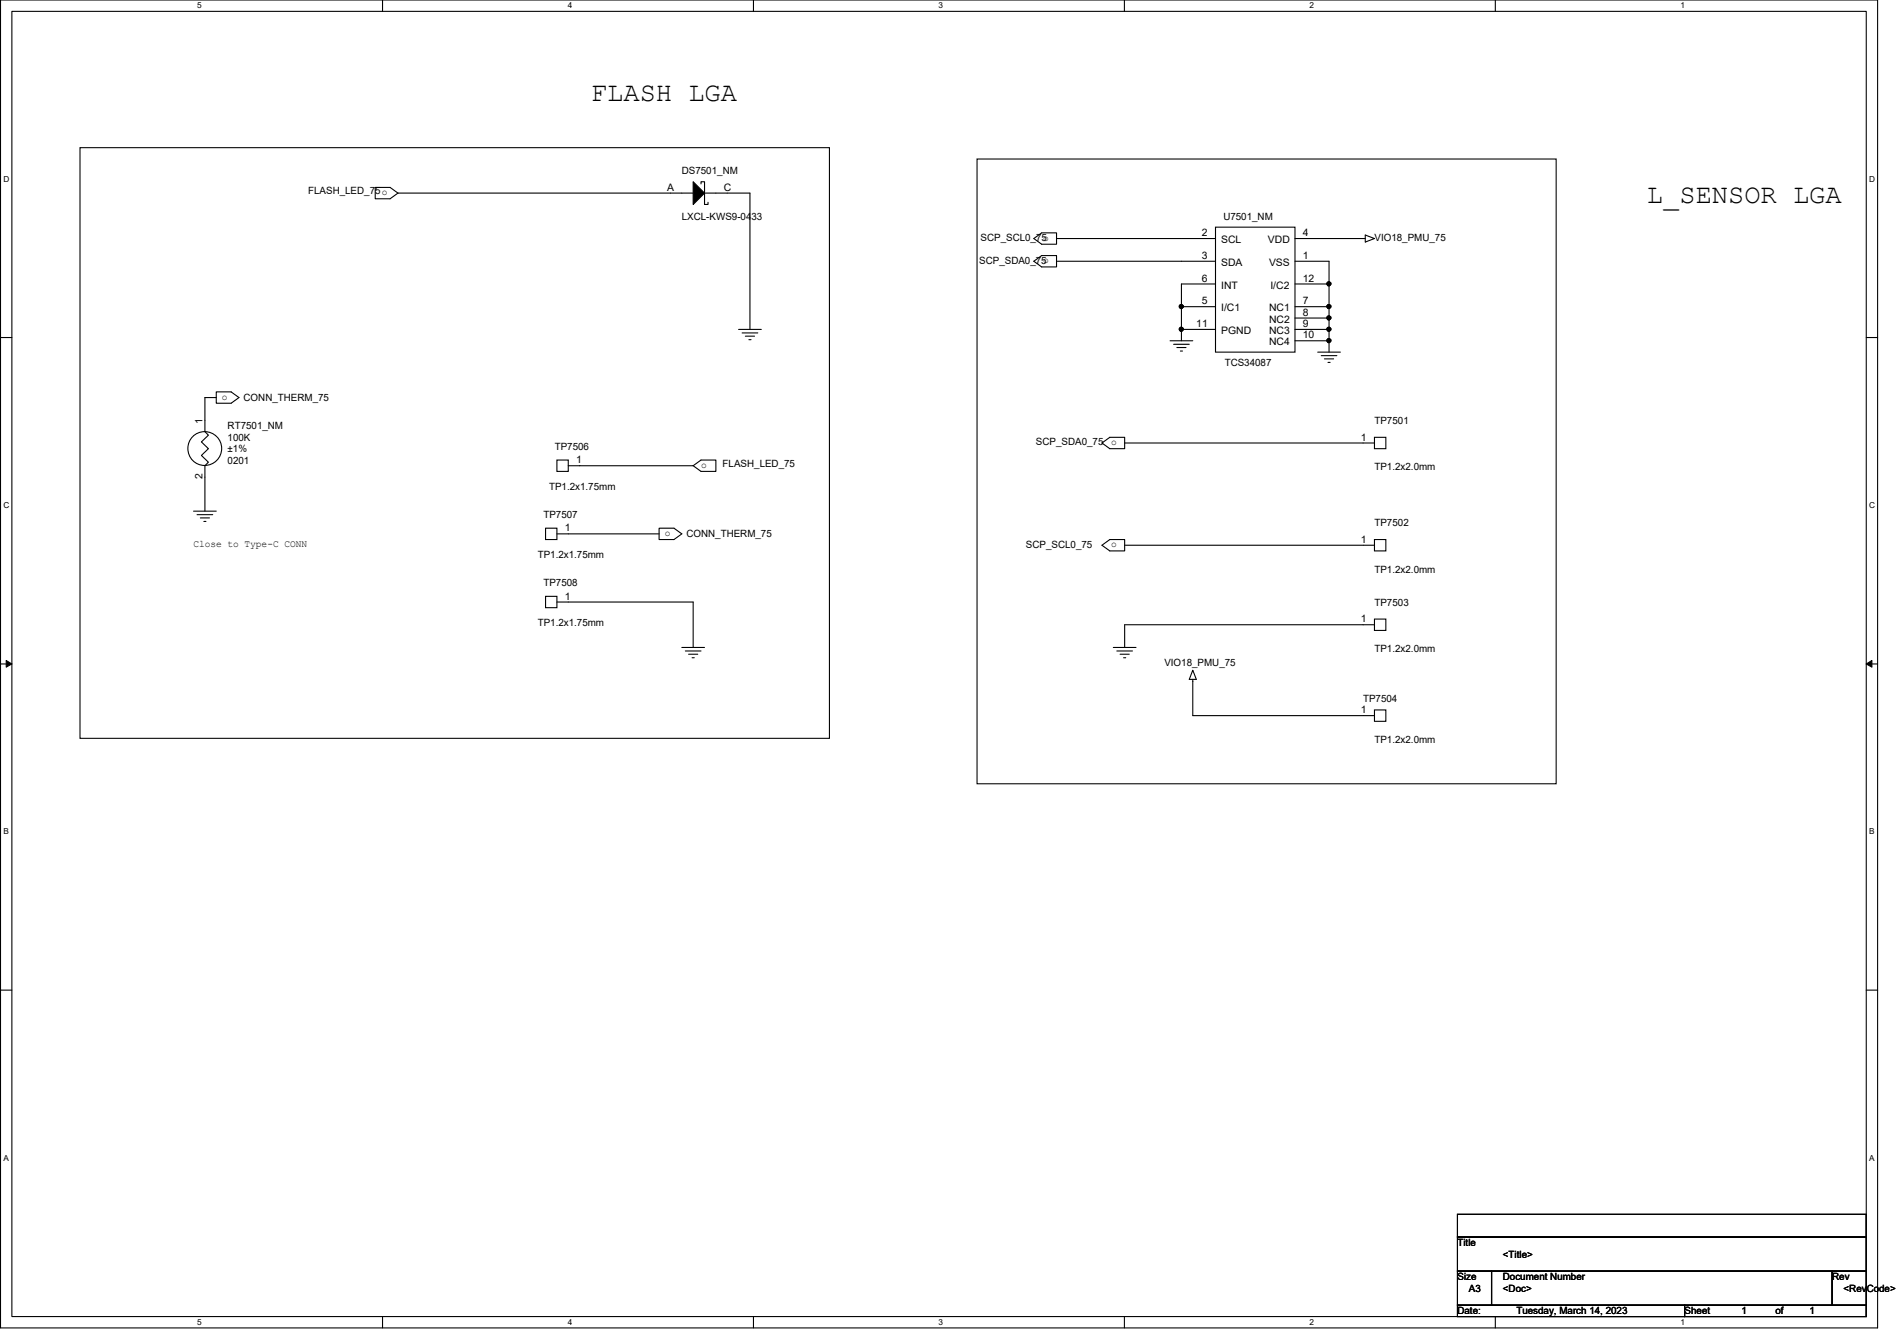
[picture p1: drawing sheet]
<svg xmlns="http://www.w3.org/2000/svg" width="297mm" height="210mm" viewBox="0 0 297 210" stroke-linecap="round" stroke-linejoin="round" font-family="sans-serif">
<path d="M.1 0h293.9v207.9h-293.9zM1.9 1.8h290.3v204.3h-290.3z" fill="none" stroke="#000" stroke-width=".17"/>
<g fill="#fff">
<path d="M30.9 .2h.6v1.4h-.6z"/>
<path d="M30.9 206.2h.6v1.4h-.6z"/>
</g>
<path d="M59.9 0v1.8M59.9 206.1v1.8" fill="none" stroke="#000" stroke-width=".17"/>
<g fill="#fff">
<path d="M88.9 .2h.7v1.4h-.7z"/>
<path d="M88.9 206.2h.7v1.4h-.7z"/>
</g>
<path d="M118 0v1.8M118 206.1v1.8" fill="none" stroke="#000" stroke-width=".17"/>
<g fill="#fff">
<path d="M147 .2h.7v1.4h-.7z"/>
<path d="M147 206.2h.7v1.4h-.7z"/>
</g>
<path d="M176.1 0v1.8M176.1 206.1v1.8" fill="none" stroke="#000" stroke-width=".17"/>
<g fill="#fff">
<path d="M205.1 .2h.6v1.4h-.6z"/>
<path d="M205.1 206.2h.6v1.4h-.6z"/>
</g>
<path d="M234.1 0v1.8M234.1 206.1v1.8" fill="none" stroke="#000" stroke-width=".17"/>
<g fill="#fff">
<path d="M263.1 .2h.7v1.4h-.7z"/>
<path d="M263.1 206.2h.7v1.4h-.7z"/>
<path d="M.5 27.3h.9v1.4h-.9z"/>
<path d="M292.7 27.3h.9v1.4h-.9z"/>
<path d="M.5 78.4h.9v1.4h-.9z"/>
<path d="M292.7 78.4h.9v1.4h-.9z"/>
</g>
<path d="M.1 52.8h1.8M292.2 52.8h1.8" fill="none" stroke="#000" stroke-width=".17"/>
<g fill="#fff">
<path d="M.5 129.5h.9v1.4h-.9z"/>
<path d="M292.7 129.5h.8v1.4h-.8z"/>
</g>
<path d="M.1 103.9h1.8M292.2 103.9h1.8" fill="none" stroke="#000" stroke-width=".17"/>
<path d="M1 103.4l.9 .5-.9 .5zM292.2 103.9l.9-.5v1z" fill="#000"/>
<path d="M1 103.4l.9 .5-.9 .5zM292.2 103.9l.9-.5v1z" fill="none" stroke="#000" stroke-width=".16"/>
<g fill="#fff">
<path d="M.5 180.5h.9v1.4h-.9z"/>
<path d="M292.7 180.5h.8v1.4h-.8z"/>
</g>
<g fill="none" stroke="#000" stroke-width=".17">
<path d="M12.5 23.1h117.4v92.5h-117.4zM58.8 29.3h2.3l1.2 .9-1.2 .9h-2.3zM62.3 30.2h46.2M108.5 28.4l1.8 1.8-1.8 1.8zM109.8 28.8v-.4h.5v3.6h.6v-.3M110.3 30.2h7.1v21.4M153 24.9h90.7v97.8h-90.7zM161.9 37.3l1.2-.9h2.3v1.8h-2.3zM165.4 37.3h24.9M190.3 35.6h12.5v19.5h-12.5zM202.8 37.3h11M213.8 36.8l1.4 .5-1.4 .6z"/>
<path d="M115.7 51.6h3.5M116.2 52.1h2.5M116.7 52.6h1.4M117.3 53.2h.3M161.9 40.9l1.2-.9h2.3v1.8h-2.3zM165.4 40.9h24.9M183.2 53.3h3.6M183.8 53.9h2.4M184.3 54.4h1.4M184.8 54.9h.4M185 48h5.3M185 51.6h5.3"/>
<path d="M185 48v3.6M185 51.6v1.7M190.3 44.4h-5.3v3.6M202.8 40.9h5.3v3.5M202.8 48h5.3M202.8 49.8h5.3M202.8 51.6h5.3M202.8 53.3h5.3M202.8 44.4h5.3M206.3 55.1h3.6M206.9 55.7h2.4M207.4 56.2h1.4"/>
<path d="M207.9 56.7h.4M208.1 44.5v3.5M208.1 48v1.8M208.1 49.8v1.8M208.1 51.6v1.7M208.1 53.3v1.8M33.9 62.2h-1.8v5.4l.5 .5-1.1 1.1 1.1 1-1.1 1.1 1.1 1-.5 .6v7.1M33.9 61.3h2.3l1.2 .9-1.2 .9h-2.3zM87.2 72h1.8v1.8h-1.8zM89 72.9h19.5M108.5 72.9l1.3-.9h2.3v1.8h-2.3zM172.5 69.3l1.3-.8h2.3v1.7h-2.3z"/>
<path d="M176.1 69.3h39.1M215.2 68.5h1.8v1.7h-1.8zM30.3 80h3.6M30.9 80.6h2.4M31.4 81.1h1.4M31.9 81.6h.4M85.4 93.3h1.8v1.8h-1.8zM85.4 82.7h1.8v1.8h-1.8zM87.2 94.2h21.3v7.1M87.2 83.6h16M103.2 82.7h2.3l1.3 .9-1.3 .9h-2.3zM172.5 85.3l1.3-.8h2.3v1.7h-2.3z"/>
<path d="M176.1 85.3h39.1M215.2 97.8h-39.1v3.5M215.2 84.5h1.8v1.7h-1.8zM215.2 96.9h1.8v1.8h-1.8zM106.8 101.3h3.5M107.3 101.9h2.5M107.8 102.4h1.5M108.4 103h.3M174.3 101.3h3.6M174.9 101.9h2.4M175.4 102.4h1.4M175.9 103h.4"/>
<path d="M186.8 106.3v5.7h28.4M186.8 104.9l.5 1.4h-1.1zM215.2 111.1h1.8v1.8h-1.8zM.1 155h1.8M292.2 155h1.8M228.2 190.1h64v3.5h-64zM228.2 193.6h64v5.4h-64zM228.2 199h5.3v5.3h-5.3zM233.5 199h53.4v5.3h-53.4zM286.9 199h5.3v5.3h-5.3zM228.2 204.3h35.6v1.8h-35.6zM263.8 204.3h28.4v1.8h-28.4z"/>
<circle cx="185" cy="51.5" r=".32"/>
<circle cx="185" cy="48" r=".32"/>
<circle cx="208.1" cy="44.4" r=".32"/>
<circle cx="208.1" cy="48" r=".32"/>
<circle cx="208.1" cy="51.5" r=".32"/>
<circle cx="208.1" cy="49.8" r=".32"/>
<circle cx="208.1" cy="53.3" r=".32"/>
<circle cx="32.1" cy="70.2" r="2.65"/>
</g>
<g fill="#000">
<path d="M108.5 28.4l1.8 1.8-1.8 1.8z"/>
<circle cx="185" cy="51.5" r=".32"/>
<circle cx="185" cy="48" r=".32"/>
<circle cx="208.1" cy="44.4" r=".32"/>
<circle cx="208.1" cy="48" r=".32"/>
<circle cx="208.1" cy="51.5" r=".32"/>
<circle cx="208.1" cy="49.8" r=".32"/>
<circle cx="208.1" cy="53.3" r=".32"/>
</g>
<g font-size="4.2">
<text x="92.5" y="15.8">FLASH LGA</text>
<text x="257.9" y="31.8">L_SENSOR LGA</text>
</g>
<g font-size="1.6">
<text x="104.5" y="29.8">A</text>
<text x="106.8" y="27.2">DS7501_NM</text>
<text x="113.3" y="29.8">C</text>
<text x="48.3" y="30.4">FLASH_LED_75o</text>
<text x="106.8" y="34.5">LXCL-KWS9-0433</text>
<text x="191.6" y="34.5">U7501_NM</text>
<text x="153.3" y="41.3">SCP_SDA0_75o</text>
<text x="153.5" y="37.7">SCP_SCL0_75o</text>
<text x="188.2" y="37">2</text>
<text x="188.2" y="40.5">3</text>
<text x="191.2" y="38.1">SCL</text>
<text x="191.2" y="41.6">SDA</text>
<text x="198.5" y="38.1">VDD</text>
<text x="198.7" y="41.6">VSS</text>
<text x="204" y="37">4</text>
<text x="204" y="40.5">1</text>
<text x="215.2" y="37.7">VIO18_PMU_75</text>
<text x="188.2" y="47.6">5</text>
<text x="188.2" y="44.1">6</text>
<text x="191.2" y="45.2">INT</text>
<text x="198.9" y="45.2">I/C2</text>
<text x="204" y="44.1">12</text>
<text x="204" y="47.6">7</text>
<text x="187.3" y="51.2">11</text>
<text x="191.2" y="48.7">I/C1</text>
<text x="191.2" y="52.3">PGND</text>
<text x="198.7" y="48.7">NC1</text>
<text x="198.7" y="50.5">NC2</text>
<text x="198.7" y="52.3">NC3</text>
<text x="204" y="49.4">8</text>
<text x="204" y="51.2">9</text>
<text x="204" y="53">10</text>
<text x="191.8" y="57.3">TCS34087</text>
<text x="198.7" y="54.1">NC4</text>
<text x="34.8" y="62.6">o</text>
<text x="38.1" y="62.8">CONN_THERM_75</text>
<text x="31.7" y="66.3" transform="rotate(-90 31.7 66.3)">1</text>
<text x="35.6" y="67.2">RT7501_NM</text>
<text x="35.6" y="69">100K</text>
<text x="35.6" y="70.8">±1%</text>
<text x="86.9" y="70.4">TP7506</text>
<text x="162.2" y="69.7">SCP_SDA0_75</text>
<text x="174" y="69.7">o</text>
<text x="213.1" y="69">1</text>
<text x="215.2" y="66.3">TP7501</text>
<text x="31.7" y="75" transform="rotate(-90 31.7 75)">2</text>
<text x="35.6" y="72.6">0201</text>
<text x="86" y="76.7">TP1.2x1.75mm</text>
<text x="90.2" y="72.5">1</text>
<text x="109.8" y="73.2">o</text>
<text x="113.2" y="73.1">FLASH_LED_75</text>
<text x="215.2" y="73.6">TP1.2x2.0mm</text>
<text x="85.1" y="81.1">TP7507</text>
<text x="88.4" y="83.2">1</text>
<text x="104.1" y="83.9">o</text>
<text x="215.2" y="82.3">TP7502</text>
<text x="30.3" y="85.7">Close to Type-C CONN</text>
<text x="84.2" y="87.3">TP1.2x1.75mm</text>
<text x="107.5" y="84.1">CONN_THERM_75</text>
<text x="160.7" y="85.7">SCP_SCL0_75</text>
<text x="174" y="85.7">o</text>
<text x="213.1" y="85">1</text>
<text x="215.2" y="89.6">TP1.2x2.0mm</text>
<text x="85.1" y="91.8">TP7508</text>
<text x="88.4" y="93.9">1</text>
<text x="215.2" y="94.8">TP7503</text>
<text x="84.2" y="98">TP1.2x1.75mm</text>
<text x="213.1" y="97.4">1</text>
<text x="182.3" y="104.2">VIO18_PMU_75</text>
<text x="215.2" y="102.1">TP1.2x2.0mm</text>
<text x="213.1" y="111.6">1</text>
<text x="213.4" y="109.9">TP7504</text>
<text x="215.2" y="116.3">TP1.2x2.0mm</text>
<text x="228.2" y="195.1">Title</text>
<text x="235.3" y="196.8">&lt;Title&gt;</text>
<text x="228.2" y="200.4">Size</text>
<text x="230" y="202.2">A3</text>
<text x="235.3" y="200.4">Document Number</text>
<text x="235.3" y="202.2">&lt;Doc&gt;</text>
<text x="286.9" y="200.4">Rev</text>
<text x="288.7" y="202.2">&lt;RevCode&gt;</text>
<text x="228.2" y="205.7">Date:</text>
<text x="237.4" y="205.7">Tuesday, March 14, 2023</text>
<text x="263.8" y="205.7">Sheet</text>
<text x="272.7" y="205.7">1</text>
<text x="278" y="205.7">of</text>
<text x="283.3" y="205.7">1</text>
</g>
<g font-size="1.3">
<text x="30.9" y="1.3">5</text>
<text x="88.9" y="1.3">4</text>
<text x="147" y="1.3">3</text>
<text x="205.1" y="1.3">2</text>
<text x="263.1" y="1.3">1</text>
<text x=".5" y="28.4">D</text>
<text x="292.7" y="28.4">D</text>
<text x=".5" y="79.5">C</text>
<text x="292.7" y="79.5">C</text>
<text x=".5" y="130.6">B</text>
<text x="292.7" y="130.6">B</text>
<text x=".5" y="181.7">A</text>
<text x="292.7" y="181.7">A</text>
<text x="30.9" y="207.4">5</text>
<text x="88.9" y="207.4">4</text>
<text x="147" y="207.4">3</text>
<text x="205.1" y="207.4">2</text>
<text x="263.1" y="207.4">1</text>
</g>
</svg>
